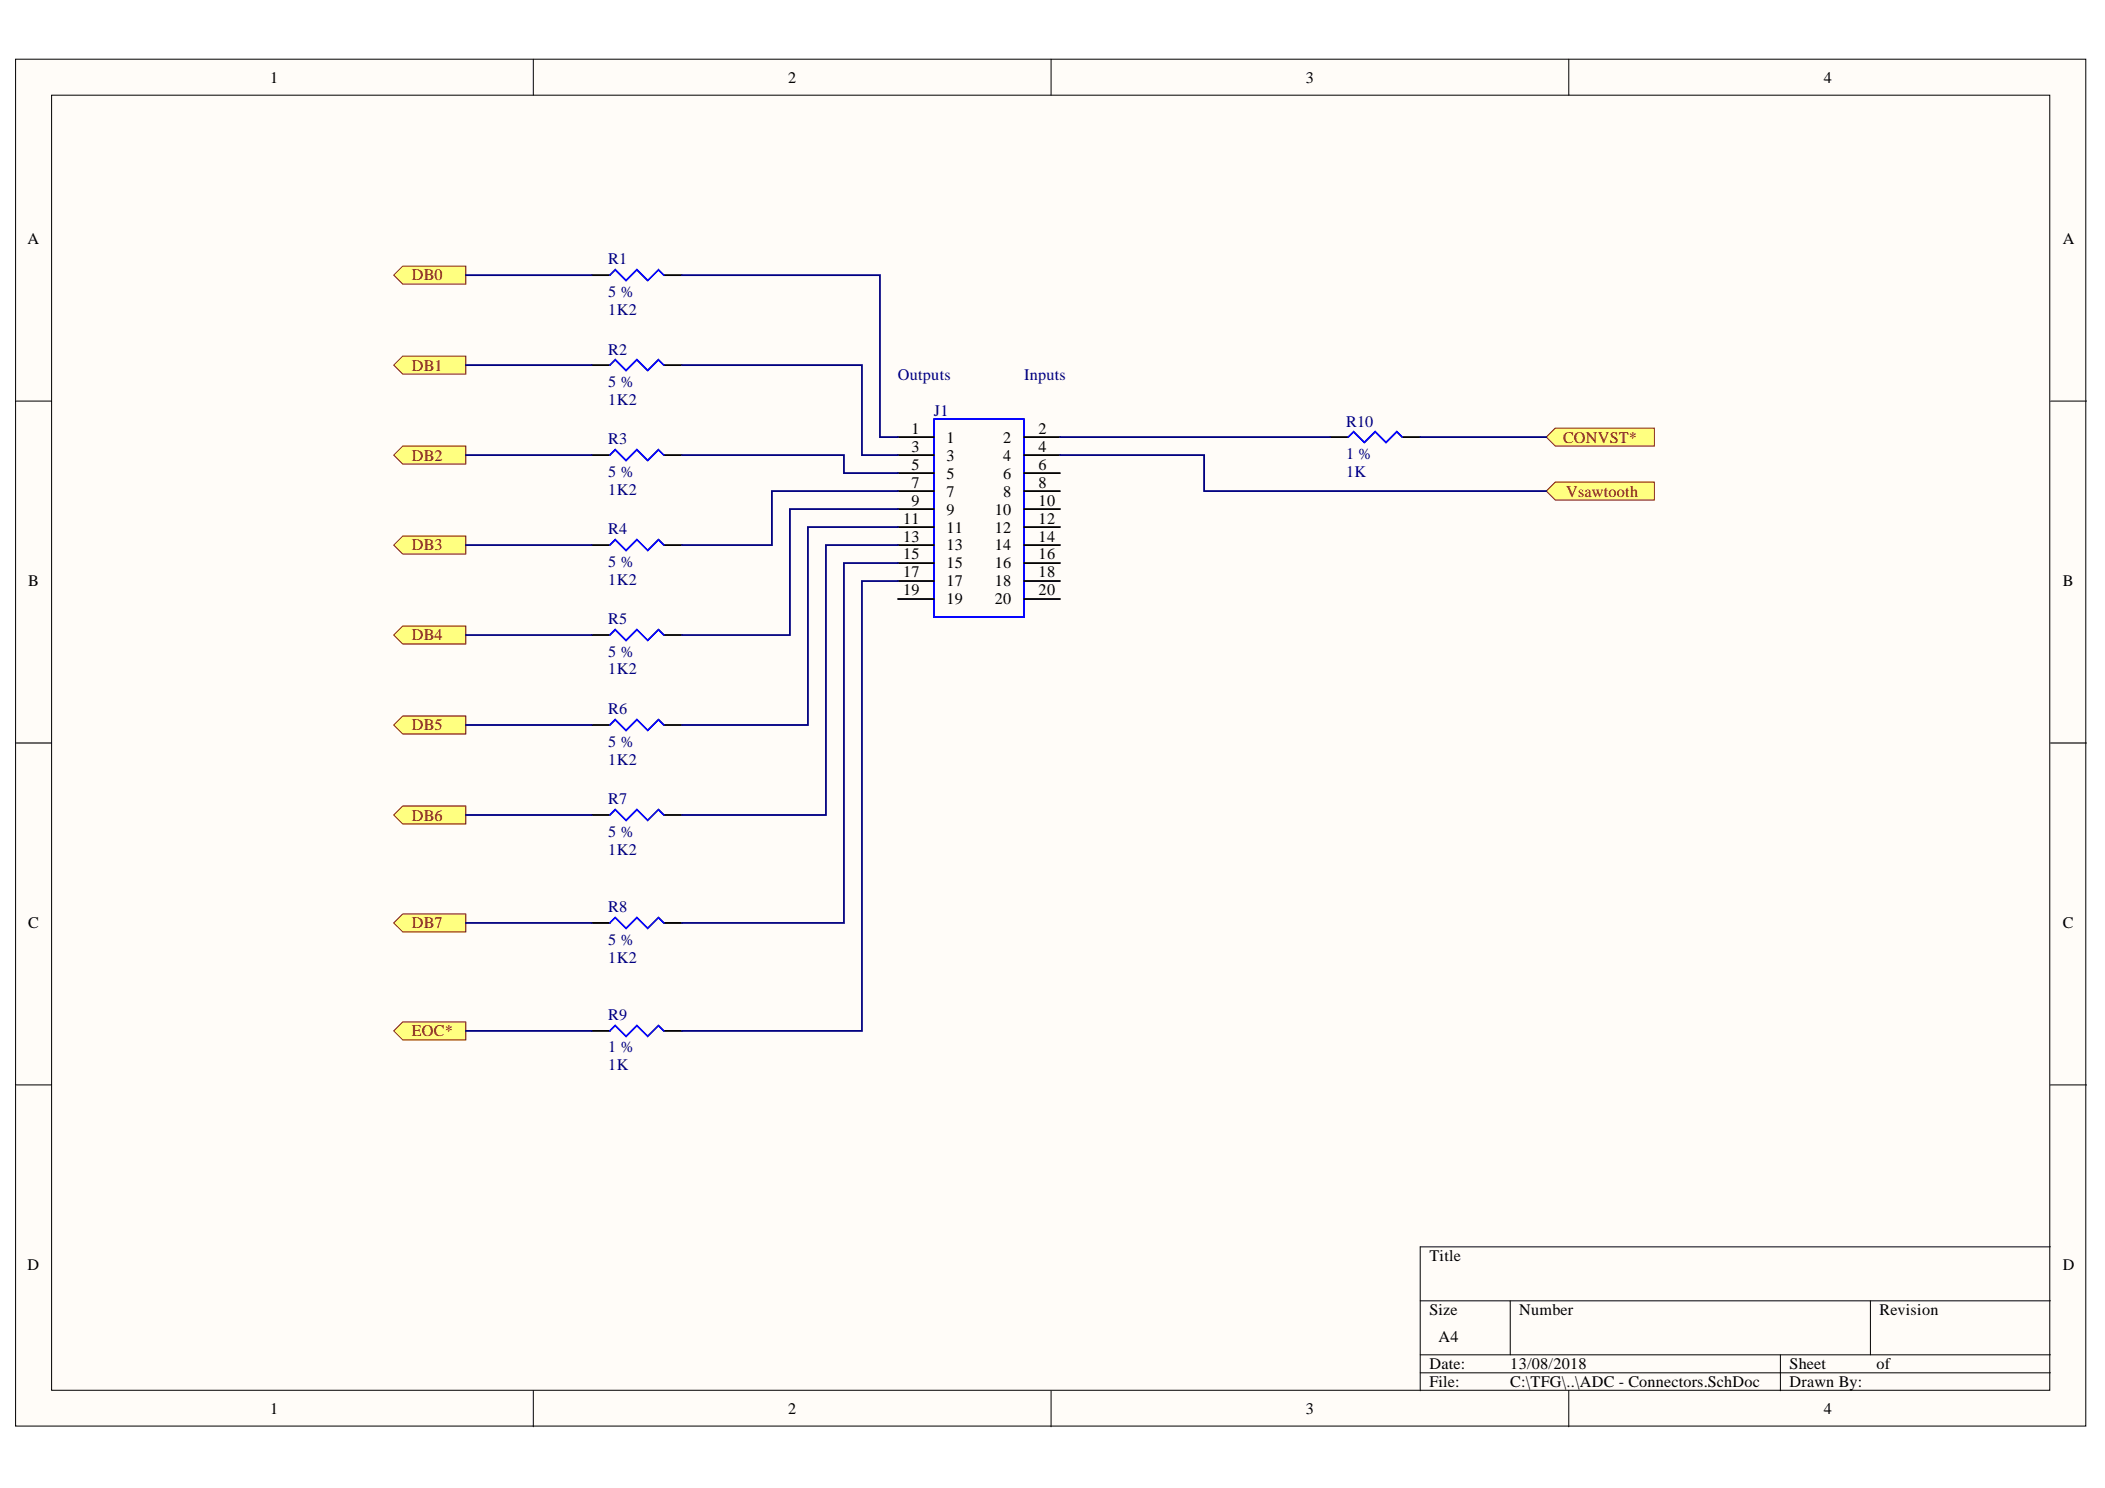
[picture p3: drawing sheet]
<svg xmlns="http://www.w3.org/2000/svg" width="297mm" height="210mm" viewBox="0 0 297 210" stroke-linecap="round" stroke-linejoin="round" font-family="sans-serif">
<g fill="#fffcf8" stroke="#000" stroke-width=".14">
<path d="M2.2 8.4h292.1v192.8h-292.1z"/>
<path d="M7.3 13.4h281.9v182.7h-281.9z"/>
</g>
<g fill="none" stroke="#000" stroke-width=".14">
<path d="M75.3 8.4v5M148.3 8.4v5M221.4 8.4v5M2.2 56.6h5.1M289.3 56.6h5.1M2.2 104.8h5.1M289.3 104.8h5.1M2.2 153h5.1M289.3 153h5.1M289.3 175.9h-88.9v20.3M75.3 196.2v5.1M148.3 196.2v5.1"/>
<path d="M200.4 183.5h88.9M200.4 191.1h88.9M200.4 193.7h88.9M213.1 183.5v7.6M221.4 196.2v5.1M251.2 191.1v5.1M263.9 183.5v7.6"/>
</g>
<path d="M131.8 59.1h12.7v27.9h-12.7z" fill="none" stroke="#00f" stroke-width=".25"/>
<g fill="none" stroke="#000" stroke-width=".25">
<path d="M126.7 61.7h5.1M126.7 64.2h5.1M126.7 66.7h5.1M126.7 69.3h5.1M126.7 71.8h5.1M126.7 74.3h5.1M126.7 76.9h5.1M126.7 79.4h5.1M144.5 61.7h5.1M144.5 64.2h5.1M144.5 66.7h5.1M144.5 69.3h5.1"/>
<path d="M144.5 71.8h5.1M144.5 74.3h5.1M144.5 76.9h5.1M144.5 79.4h5.1M126.7 82h5.1M126.7 84.5h5.1M144.5 82h5.1M144.5 84.5h5.1"/>
</g>
<g fill="#ffff80" stroke="#800000" stroke-width=".14">
<path d="M218.2 69.3l1.3-1.3h13.9v2.5h-13.9z" fill-rule="evenodd"/>
<path d="M55.6 130.2l1.2-1.3h8.9v2.6h-8.9z" fill-rule="evenodd"/>
<path d="M55.6 115l1.2-1.3h8.9v2.5h-8.9z" fill-rule="evenodd"/>
<path d="M55.6 102.3l1.2-1.3h8.9v2.5h-8.9z" fill-rule="evenodd"/>
<path d="M55.6 89.6l1.2-1.3h8.9v2.5h-8.9z" fill-rule="evenodd"/>
<path d="M55.6 76.9l1.2-1.3h8.9v2.6h-8.9z" fill-rule="evenodd"/>
<path d="M55.6 64.2l1.2-1.3h8.9v2.6h-8.9z" fill-rule="evenodd"/>
<path d="M55.6 51.5l1.2-1.3h8.9v2.6h-8.9z" fill-rule="evenodd"/>
<path d="M55.6 38.8l1.2-1.3h8.9v2.6h-8.9z" fill-rule="evenodd"/>
<path d="M218.2 61.7l1.3-1.3h13.9v2.5h-13.9z" fill-rule="evenodd"/>
<path d="M55.6 145.4l1.2-1.2h8.9v2.5h-8.9z" fill-rule="evenodd"/>
</g>
<g fill="none" stroke="#000" stroke-width=".25">
<path d="M83.5 38.8h2.6M93.7 38.8h2.5M83.5 51.5h2.6M93.7 51.5h2.5M83.5 64.2h2.6M83.5 76.9h2.6M93.7 64.2h2.5M93.7 76.9h2.5M187.7 61.7h2.5M197.9 61.7h2.5M83.5 89.6h2.6M93.7 89.6h2.5"/>
<path d="M83.5 115h2.6M83.5 102.3h2.6M93.7 115h2.5M93.7 102.3h2.5M83.5 130.2h2.6M93.7 130.2h2.5M83.5 145.4h2.6M93.7 145.4h2.5"/>
</g>
<path d="M86.1 38.8l.7-.7 1.5 1.5 1.6-1.5 1.5 1.5 1.5-1.5 .8 .7M86.1 51.5l.7-.8 1.5 1.6 1.6-1.6 1.5 1.6 1.5-1.6 .8 .8M86.1 64.2l.7-.8 1.5 1.6 1.6-1.6 1.5 1.6 1.5-1.6 .8 .8M86.1 76.9l.7-.8 1.5 1.5 1.6-1.5 1.5 1.5 1.5-1.5 .8 .8M190.2 61.7l.8-.8 1.5 1.5 1.6-1.5 1.5 1.5 1.5-1.5 .8 .8M86.1 89.6l.7-.8 1.5 1.5 1.6-1.5 1.5 1.5 1.5-1.5 .8 .8M86.1 115l.7-.8 1.5 1.5 1.6-1.5 1.5 1.5 1.5-1.5 .8 .8M86.1 102.3l.7-.8 1.5 1.5 1.6-1.5 1.5 1.5 1.5-1.5 .8 .8M86.1 130.2l.7-.8 1.5 1.6 1.6-1.6 1.5 1.6 1.5-1.6 .8 .8M86.1 145.4l.7-.7 1.5 1.5 1.6-1.5 1.5 1.5 1.5-1.5 .8 .7" fill="none" stroke="#00f" stroke-width=".25"/>
<g fill="none" stroke="#000080" stroke-width=".25">
<path d="M65.7 38.8h17.8M96.2 38.8h28v22.9h2.5M65.7 51.5h17.8M96.2 51.5h25.4v12.7h5.1M65.7 64.2h17.8M65.7 76.9h17.8M96.2 64.2h22.9v2.5h7.6M126.7 69.3h-17.8v7.6h-12.7M126.7 71.8h-15.2v17.8h-15.3M126.7 74.3h-12.7v28h-17.8M126.7 76.9h-10.2v38.1h-20.3M126.7 79.4h-7.6v50.8h-22.9"/>
<path d="M149.6 64.2h20.3v5.1h48.3M149.6 61.7h38.1M200.4 61.7h17.8M65.7 89.6h17.8M126.7 82h-5.1v63.4h-25.4M65.7 115h17.8M65.7 102.3h17.8M65.7 130.2h17.8M65.7 145.4h17.8"/>
</g>
<g font-size="2.3">
<text x="38.1" y="11.7">1</text>
<text x="111.2" y="11.7">2</text>
<text x="184.3" y="11.7">3</text>
<text x="257.4" y="11.7">4</text>
<text x="3.9" y="34.5">A</text>
<text x="291.1" y="34.5">A</text>
<text x="128.6" y="61.2">1</text>
<text x="128.6" y="63.7">3</text>
<text x="133.5" y="62.4">1</text>
<text x="133.5" y="65">3</text>
<text x="141.6" y="62.4">2</text>
<text x="141.6" y="65">4</text>
<text x="146.6" y="61.2">2</text>
<text x="146.6" y="63.7">4</text>
<text x="128.6" y="66.2">5</text>
<text x="128.6" y="68.8">7</text>
<text x="128.6" y="71.3">9</text>
<text x="133.5" y="67.5">5</text>
<text x="133.5" y="70.1">7</text>
<text x="141.6" y="67.5">6</text>
<text x="141.6" y="70.1">8</text>
<text x="146.6" y="66.2">6</text>
<text x="146.6" y="68.8">8</text>
<text x="146.6" y="71.3">10</text>
<text x="127.4" y="73.9">11</text>
<text x="127.4" y="76.4">13</text>
<text x="133.5" y="72.6">9</text>
<text x="133.5" y="75.1">11</text>
<text x="133.5" y="77.7">13</text>
<text x="140.4" y="72.6">10</text>
<text x="140.4" y="75.1">12</text>
<text x="140.4" y="77.7">14</text>
<text x="146.6" y="73.9">12</text>
<text x="146.6" y="76.4">14</text>
<text x="4" y="82.7">B</text>
<text x="127.4" y="78.9">15</text>
<text x="127.4" y="81.5">17</text>
<text x="127.4" y="84">19</text>
<text x="133.5" y="80.2">15</text>
<text x="133.5" y="82.7">17</text>
<text x="140.4" y="80.2">16</text>
<text x="140.4" y="82.7">18</text>
<text x="146.6" y="78.9">16</text>
<text x="146.6" y="81.5">18</text>
<text x="146.6" y="84">20</text>
<text x="291.1" y="82.7">B</text>
<text x="133.5" y="85.3">19</text>
<text x="140.4" y="85.3">20</text>
<text x="4" y="131">C</text>
<text x="291.1" y="131">C</text>
<text x="3.9" y="179.2">D</text>
<text x="201.7" y="177.9">Title</text>
<text x="291.1" y="179.2">D</text>
<text x="201.7" y="185.6">Size</text>
<text x="214.4" y="185.6">Number</text>
<text x="265.2" y="185.6">Revision</text>
<text x="203" y="189.4">A4</text>
<text x="201.7" y="193.2">Date:</text>
<text x="201.7" y="195.7">File:</text>
<text x="213.1" y="193.2">13/08/2018</text>
<text x="213.1" y="195.7">C:\TFG\..\ADC - Connectors.SchDoc</text>
<text x="252.5" y="193.2">Sheet</text>
<text x="252.5" y="195.7">Drawn By:</text>
<text x="264.8" y="193.2">of</text>
<text x="38.1" y="199.5">1</text>
<text x="111.2" y="199.5">2</text>
<text x="184.3" y="199.5">3</text>
<text x="257.4" y="199.5">4</text>
</g>
<g font-size="2.3" fill="#800000">
<text x="58.1" y="39.5">DB0</text>
<text x="58.1" y="52.3">DB1</text>
<text x="58.1" y="65">DB2</text>
<text x="220.6" y="62.4">CONVST*</text>
<text x="221" y="70.1">Vsawtooth</text>
<text x="58.1" y="77.7">DB3</text>
<text x="58.1" y="90.3">DB4</text>
<text x="58.1" y="103">DB5</text>
<text x="58.1" y="115.8">DB6</text>
<text x="58.1" y="131">DB7</text>
<text x="58.1" y="146.2">EOC*</text>
</g>
<g font-size="2.3" fill="#000080">
<text x="85.8" y="37.3">R1</text>
<text x="85.8" y="41.8">5 %</text>
<text x="85.8" y="44.4">1K2</text>
<text x="85.8" y="50">R2</text>
<text x="126.7" y="53.6">Outputs</text>
<text x="144.5" y="53.6">Inputs</text>
<text x="85.8" y="57.1">1K2</text>
<text x="85.8" y="54.6">5 %</text>
<text x="131.8" y="58.6">J1</text>
<text x="85.8" y="62.7">R3</text>
<text x="189.9" y="60.2">R10</text>
<text x="189.9" y="64.7">1 %</text>
<text x="85.8" y="69.8">1K2</text>
<text x="85.8" y="67.3">5 %</text>
<text x="189.9" y="67.3">1K</text>
<text x="85.8" y="75.4">R4</text>
<text x="85.8" y="82.5">1K2</text>
<text x="85.8" y="79.9">5 %</text>
<text x="85.8" y="88">R5</text>
<text x="85.8" y="95.1">1K2</text>
<text x="85.8" y="92.6">5 %</text>
<text x="85.8" y="100.7">R6</text>
<text x="85.8" y="107.9">1K2</text>
<text x="85.8" y="105.4">5 %</text>
<text x="85.8" y="113.5">R7</text>
<text x="85.8" y="118">5 %</text>
<text x="85.8" y="120.6">1K2</text>
<text x="85.8" y="128.7">R8</text>
<text x="85.8" y="135.8">1K2</text>
<text x="85.8" y="133.3">5 %</text>
<text x="85.8" y="143.9">R9</text>
<text x="85.8" y="148.5">1 %</text>
<text x="85.8" y="151">1K</text>
</g>
</svg>
